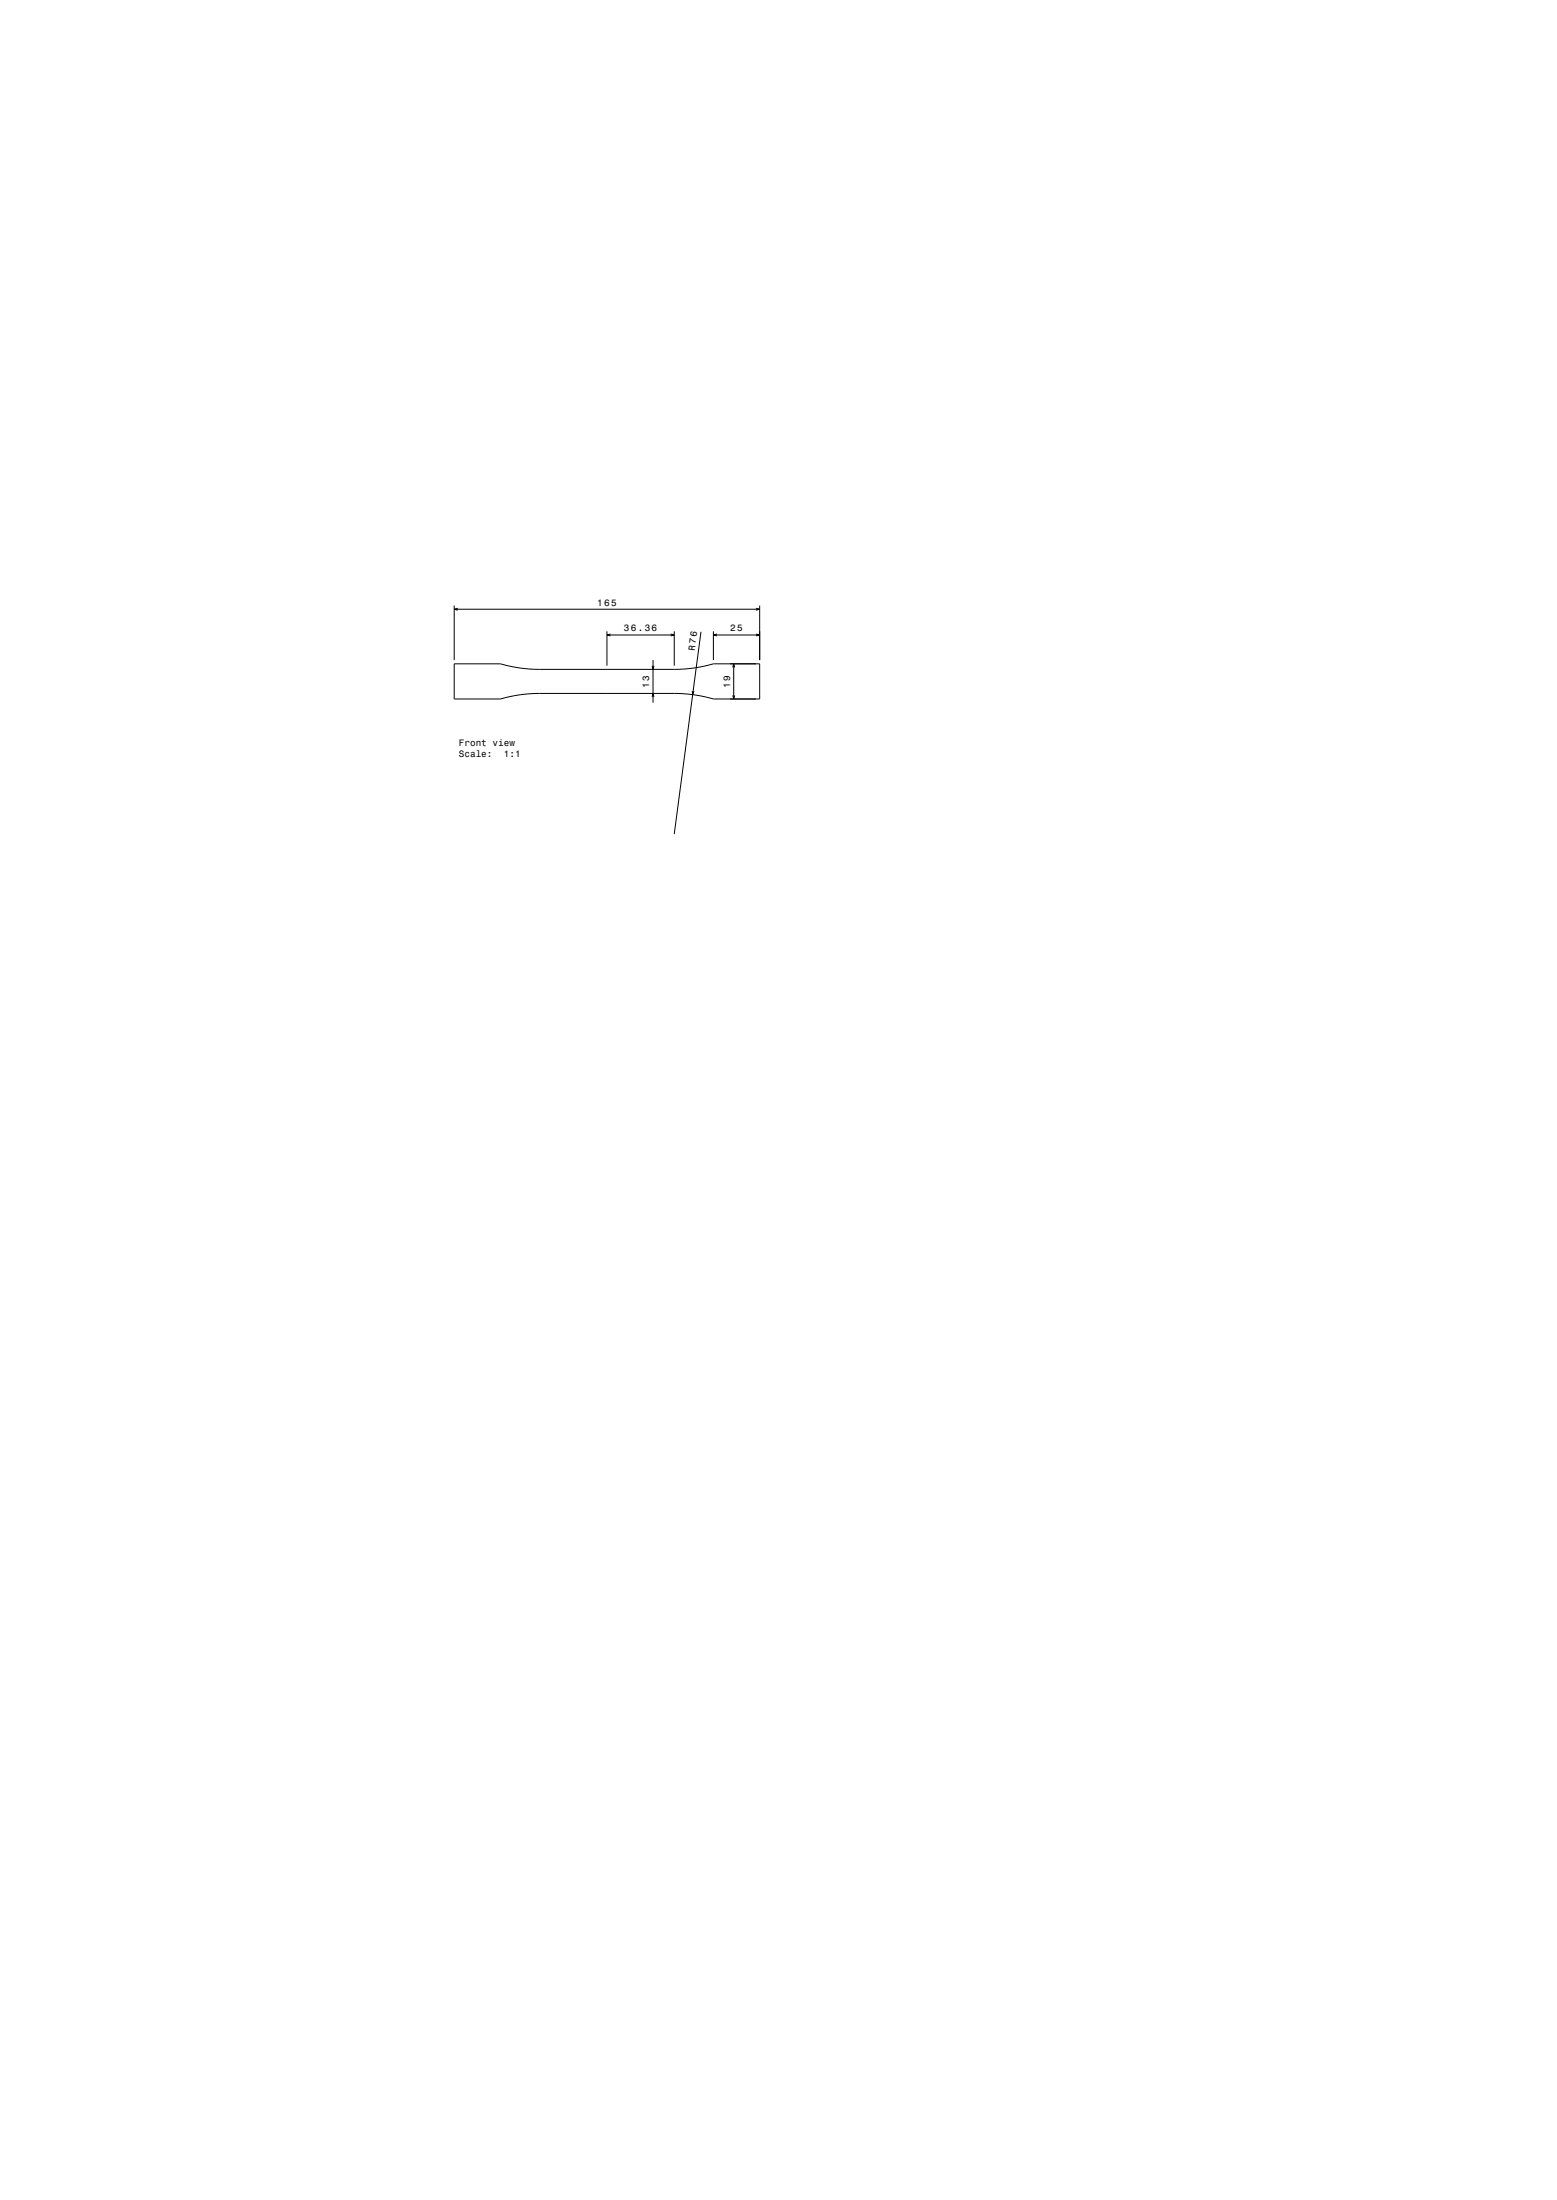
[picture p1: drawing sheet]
<svg xmlns="http://www.w3.org/2000/svg" width="841mm" height="1189mm" viewBox="0 0 841 1189" stroke-linecap="round" stroke-linejoin="round" font-family="sans-serif">
<g fill="none" stroke="#000" stroke-width=".54">
<path d="M245 327v30M245 329h165M247 329h-2l2 1M408 329h2l-2 1M410 327v30M245 359h25l10 2 11 1h75l9-1 10-2h25v19h-25l-10-2-11-1h-74l-10 1-10 2h-25zM328 341v19M328 343h36M330 343h-2l2 1M352 360l1 2v-2M353 357v23M362 343h2l-2 1"/>
<path d="M364 341v19M379 341l-15 110M385 341v16M385 343h25M387 343h-2l2 1M396 359v19M408 343h2l-2 1M352 377l1-2v2M374 373v2l1-1M396 376v2l1-2M396 361v-2l1 2"/>
</g>
<path d="M0 0h841v1189h-841" fill="none" stroke="#fff" stroke-width=".54"/>
<g font-size="5">
<text x="323" y="327">165</text>
<text x="337" y="341">36.36</text>
<text x="394" y="341">25</text>
<text x="375" y="352" transform="rotate(-83 375 352)">R 76</text>
<text x="351" y="372" transform="rotate(-90 351 372)">13</text>
<text x="394" y="372" transform="rotate(-90 394 372)">19</text>
<text x="248" y="403">Front view</text>
<text x="248" y="409">Scale:</text>
<text x="272" y="409">1:1</text>
</g>
</svg>
